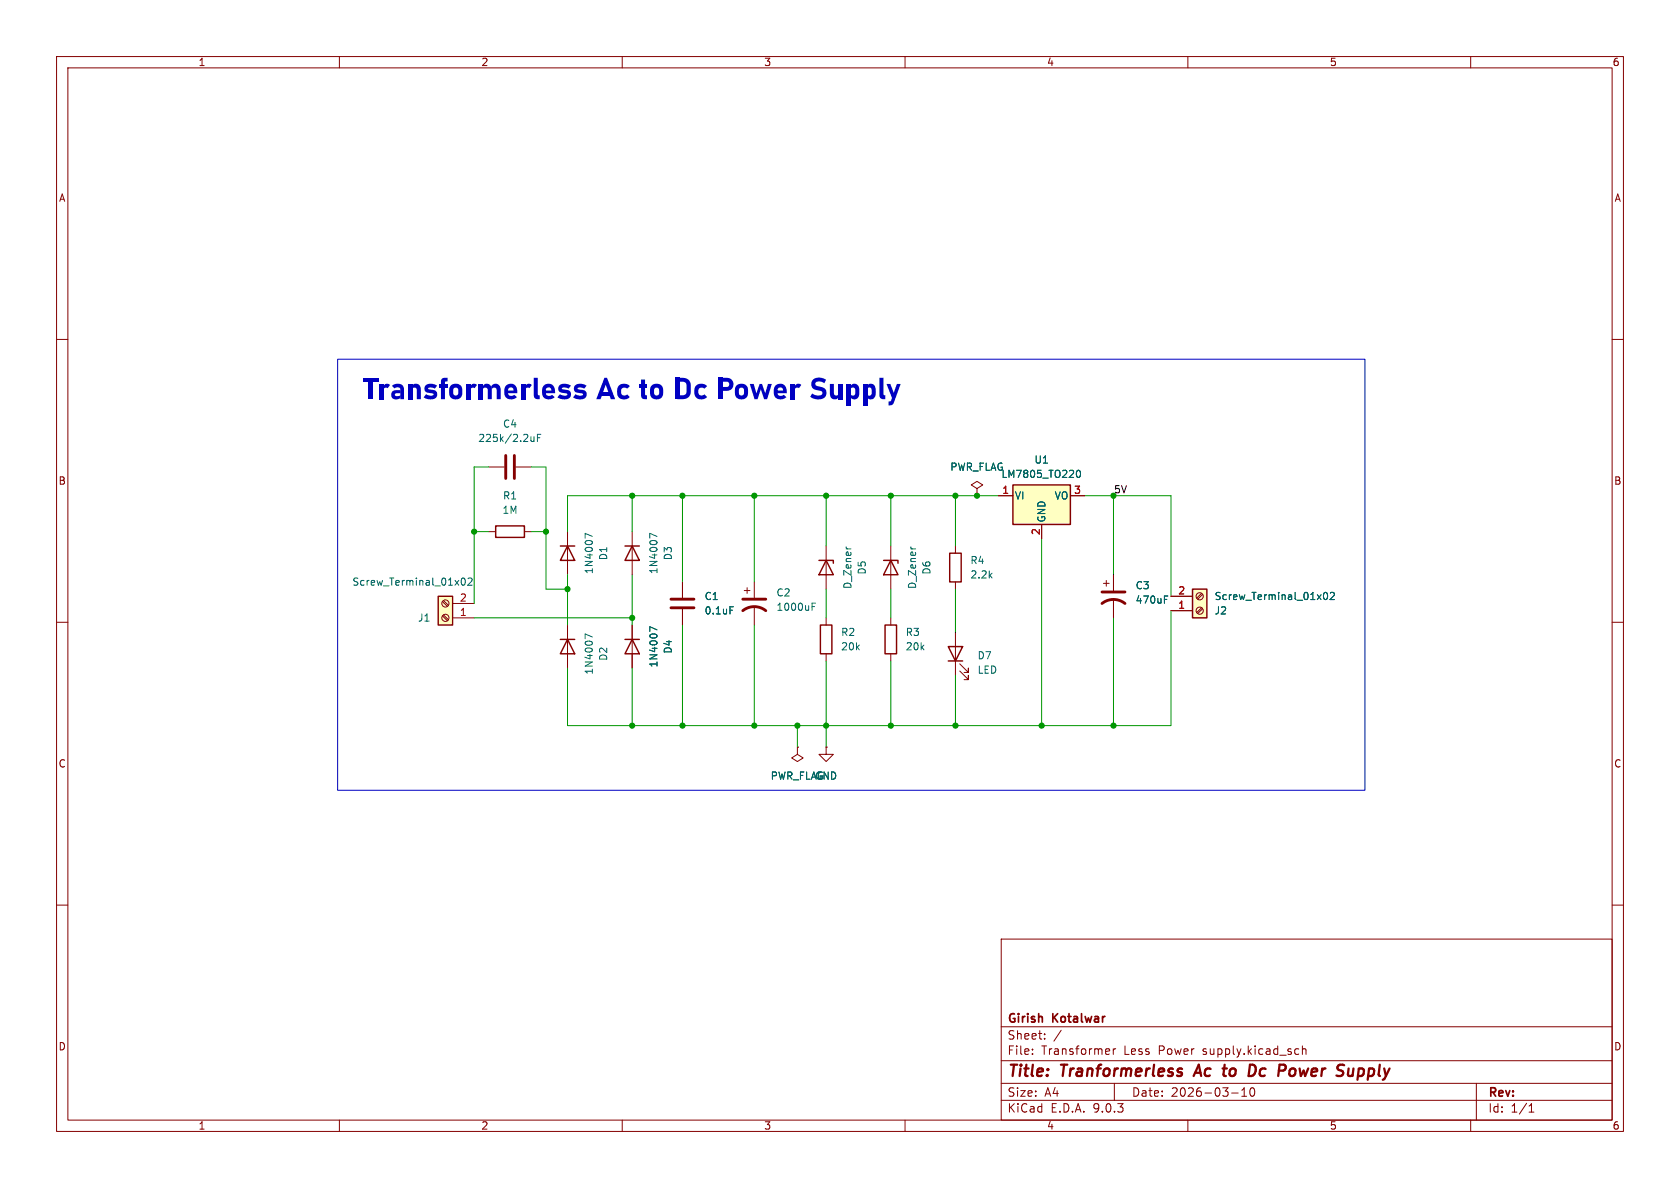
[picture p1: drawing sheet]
(kicad_sch
 (version 20250114)
 (generator "eeschema")
 (generator_version "9.0")
 (paper "A4")
 (title_block
  (title "Tranformerless Ac to Dc Power Supply")
  (date "2026-03-10")
  (company "Girish Kotalwar"))
 (lib_symbols
  (symbol "Connector:Screw_Terminal_01x02"
   (pin_names
    (offset 1.016) (hide yes)) (exclude_from_sim no) (in_bom yes) (on_board yes)
   (property "Reference" "J" (at 0 2.54 0) (effects (font (size 1.27 1.27))))
   (property "Value" "Screw_Terminal_01x02" (at 0 -5.08 0) (effects (font (size 1.27 1.27))))
   (property "Footprint" "" (at 0 0 0) (effects (font (size 1.27 1.27)) (hide yes)))
   (property "Datasheet" "~" (at 0 0 0) (effects (font (size 1.27 1.27)) (hide yes)))
   (property "Description" "Generic screw terminal, single row, 01x02, script generated (kicad-library-utils/schlib/autogen/connector/)" (at 0 0 0) (effects (font (size 1.27 1.27)) (hide yes)))
   (symbol "Screw_Terminal_01x02_1_1"
    (rectangle (start -1.27 1.27) (end 1.27 -3.81) (stroke (width 0.254) (type default)) (fill (type background)))
    (polyline (pts (xy -0.5334 0.3302) (xy 0.3302 -0.508)) (stroke (width 0.1524) (type default)) (fill (type none)))
    (polyline (pts (xy -0.5334 -2.2098) (xy 0.3302 -3.048)) (stroke (width 0.1524) (type default)) (fill (type none)))
    (polyline (pts (xy -0.3556 0.508) (xy 0.508 -0.3302)) (stroke (width 0.1524) (type default)) (fill (type none)))
    (polyline (pts (xy -0.3556 -2.032) (xy 0.508 -2.8702)) (stroke (width 0.1524) (type default)) (fill (type none)))
    (circle (center 0 0) (radius 0.635) (stroke (width 0.1524) (type default)) (fill (type none)))
    (circle (center 0 -2.54) (radius 0.635) (stroke (width 0.1524) (type default)) (fill (type none)))
    (pin passive line (at -5.08 0 0) (length 3.81) (name "Pin_1" (effects (font (size 1.27 1.27)))) (number "1" (effects (font (size 1.27 1.27)))))
    (pin passive line (at -5.08 -2.54 0) (length 3.81) (name "Pin_2" (effects (font (size 1.27 1.27)))) (number "2" (effects (font (size 1.27 1.27))))))
   (embedded_fonts no))
  (symbol "Device:C"
   (pin_numbers (hide yes))
   (pin_names
    (offset 0.254)) (exclude_from_sim no) (in_bom yes) (on_board yes)
   (property "Reference" "C" (at 0.635 2.54 0) (effects (font (size 1.27 1.27)) (justify left)))
   (property "Value" "C" (at 0.635 -2.54 0) (effects (font (size 1.27 1.27)) (justify left)))
   (property "Footprint" "" (at 0.9652 -3.81 0) (effects (font (size 1.27 1.27)) (hide yes)))
   (property "Datasheet" "~" (at 0 0 0) (effects (font (size 1.27 1.27)) (hide yes)))
   (property "Description" "Unpolarized capacitor" (at 0 0 0) (effects (font (size 1.27 1.27)) (hide yes)))
   (symbol "C_0_1"
    (polyline (pts (xy -2.032 0.762) (xy 2.032 0.762)) (stroke (width 0.508) (type default)) (fill (type none)))
    (polyline (pts (xy -2.032 -0.762) (xy 2.032 -0.762)) (stroke (width 0.508) (type default)) (fill (type none))))
   (symbol "C_1_1"
    (pin passive line (at 0 3.81 270) (length 2.794) (name "~" (effects (font (size 1.27 1.27)))) (number "1" (effects (font (size 1.27 1.27)))))
    (pin passive line (at 0 -3.81 90) (length 2.794) (name "~" (effects (font (size 1.27 1.27)))) (number "2" (effects (font (size 1.27 1.27))))))
   (embedded_fonts no))
  (symbol "Device:C_Polarized_US"
   (pin_numbers (hide yes))
   (pin_names
    (offset 0.254) (hide yes)) (exclude_from_sim no) (in_bom yes) (on_board yes)
   (property "Reference" "C" (at 0.635 2.54 0) (effects (font (size 1.27 1.27)) (justify left)))
   (property "Value" "C_Polarized_US" (at 0.635 -2.54 0) (effects (font (size 1.27 1.27)) (justify left)))
   (property "Footprint" "" (at 0 0 0) (effects (font (size 1.27 1.27)) (hide yes)))
   (property "Datasheet" "~" (at 0 0 0) (effects (font (size 1.27 1.27)) (hide yes)))
   (property "Description" "Polarized capacitor, US symbol" (at 0 0 0) (effects (font (size 1.27 1.27)) (hide yes)))
   (symbol "C_Polarized_US_0_1"
    (polyline (pts (xy -2.032 0.762) (xy 2.032 0.762)) (stroke (width 0.508) (type default)) (fill (type none)))
    (polyline (pts (xy -1.778 2.286) (xy -0.762 2.286)) (stroke (width 0) (type default)) (fill (type none)))
    (polyline (pts (xy -1.27 1.778) (xy -1.27 2.794)) (stroke (width 0) (type default)) (fill (type none)))
    (arc (start -2.032 -1.27) (mid 0 -0.5572) (end 2.032 -1.27) (stroke (width 0.508) (type default)) (fill (type none))))
   (symbol "C_Polarized_US_1_1"
    (pin passive line (at 0 3.81 270) (length 2.794) (name "~" (effects (font (size 1.27 1.27)))) (number "1" (effects (font (size 1.27 1.27)))))
    (pin passive line (at 0 -3.81 90) (length 3.302) (name "~" (effects (font (size 1.27 1.27)))) (number "2" (effects (font (size 1.27 1.27))))))
   (embedded_fonts no))
  (symbol "Device:D_Zener"
   (pin_numbers (hide yes))
   (pin_names
    (offset 1.016) (hide yes)) (exclude_from_sim no) (in_bom yes) (on_board yes)
   (property "Reference" "D" (at 0 2.54 0) (effects (font (size 1.27 1.27))))
   (property "Value" "D_Zener" (at 0 -2.54 0) (effects (font (size 1.27 1.27))))
   (property "Footprint" "" (at 0 0 0) (effects (font (size 1.27 1.27)) (hide yes)))
   (property "Datasheet" "~" (at 0 0 0) (effects (font (size 1.27 1.27)) (hide yes)))
   (property "Description" "Zener diode" (at 0 0 0) (effects (font (size 1.27 1.27)) (hide yes)))
   (symbol "D_Zener_0_1"
    (polyline (pts (xy -1.27 -1.27) (xy -1.27 1.27) (xy -0.762 1.27)) (stroke (width 0.254) (type default)) (fill (type none)))
    (polyline (pts (xy 1.27 0) (xy -1.27 0)) (stroke (width 0) (type default)) (fill (type none)))
    (polyline (pts (xy 1.27 -1.27) (xy 1.27 1.27) (xy -1.27 0) (xy 1.27 -1.27)) (stroke (width 0.254) (type default)) (fill (type none))))
   (symbol "D_Zener_1_1"
    (pin passive line (at -3.81 0 0) (length 2.54) (name "K" (effects (font (size 1.27 1.27)))) (number "1" (effects (font (size 1.27 1.27)))))
    (pin passive line (at 3.81 0 180) (length 2.54) (name "A" (effects (font (size 1.27 1.27)))) (number "2" (effects (font (size 1.27 1.27))))))
   (embedded_fonts no))
  (symbol "Device:LED"
   (pin_numbers (hide yes))
   (pin_names
    (offset 1.016) (hide yes)) (exclude_from_sim no) (in_bom yes) (on_board yes)
   (property "Reference" "D" (at 0 2.54 0) (effects (font (size 1.27 1.27))))
   (property "Value" "LED" (at 0 -2.54 0) (effects (font (size 1.27 1.27))))
   (property "Footprint" "" (at 0 0 0) (effects (font (size 1.27 1.27)) (hide yes)))
   (property "Datasheet" "~" (at 0 0 0) (effects (font (size 1.27 1.27)) (hide yes)))
   (property "Description" "Light emitting diode" (at 0 0 0) (effects (font (size 1.27 1.27)) (hide yes)))
   (property "Sim.Pins" "1=K 2=A" (at 0 0 0) (effects (font (size 1.27 1.27)) (hide yes)))
   (symbol "LED_0_1"
    (polyline (pts (xy -3.048 -0.762) (xy -4.572 -2.286) (xy -3.81 -2.286) (xy -4.572 -2.286) (xy -4.572 -1.524)) (stroke (width 0) (type default)) (fill (type none)))
    (polyline (pts (xy -1.778 -0.762) (xy -3.302 -2.286) (xy -2.54 -2.286) (xy -3.302 -2.286) (xy -3.302 -1.524)) (stroke (width 0) (type default)) (fill (type none)))
    (polyline (pts (xy -1.27 0) (xy 1.27 0)) (stroke (width 0) (type default)) (fill (type none)))
    (polyline (pts (xy -1.27 -1.27) (xy -1.27 1.27)) (stroke (width 0.254) (type default)) (fill (type none)))
    (polyline (pts (xy 1.27 -1.27) (xy 1.27 1.27) (xy -1.27 0) (xy 1.27 -1.27)) (stroke (width 0.254) (type default)) (fill (type none))))
   (symbol "LED_1_1"
    (pin passive line (at -3.81 0 0) (length 2.54) (name "K" (effects (font (size 1.27 1.27)))) (number "1" (effects (font (size 1.27 1.27)))))
    (pin passive line (at 3.81 0 180) (length 2.54) (name "A" (effects (font (size 1.27 1.27)))) (number "2" (effects (font (size 1.27 1.27))))))
   (embedded_fonts no))
  (symbol "Device:R"
   (pin_numbers (hide yes))
   (pin_names
    (offset 0)) (exclude_from_sim no) (in_bom yes) (on_board yes)
   (property "Reference" "R" (at 2.032 0 90) (effects (font (size 1.27 1.27))))
   (property "Value" "R" (at 0 0 90) (effects (font (size 1.27 1.27))))
   (property "Footprint" "" (at -1.778 0 90) (effects (font (size 1.27 1.27)) (hide yes)))
   (property "Datasheet" "~" (at 0 0 0) (effects (font (size 1.27 1.27)) (hide yes)))
   (property "Description" "Resistor" (at 0 0 0) (effects (font (size 1.27 1.27)) (hide yes)))
   (symbol "R_0_1"
    (rectangle (start -1.016 -2.54) (end 1.016 2.54) (stroke (width 0.254) (type default)) (fill (type none))))
   (symbol "R_1_1"
    (pin passive line (at 0 3.81 270) (length 1.27) (name "~" (effects (font (size 1.27 1.27)))) (number "1" (effects (font (size 1.27 1.27)))))
    (pin passive line (at 0 -3.81 90) (length 1.27) (name "~" (effects (font (size 1.27 1.27)))) (number "2" (effects (font (size 1.27 1.27))))))
   (embedded_fonts no))
  (symbol "Diode:1N4007"
   (pin_numbers (hide yes))
   (pin_names (hide yes)) (exclude_from_sim no) (in_bom yes) (on_board yes)
   (property "Reference" "D" (at 0 2.54 0) (effects (font (size 1.27 1.27))))
   (property "Value" "1N4007" (at 0 -2.54 0) (effects (font (size 1.27 1.27))))
   (property "Footprint" "Diode_THT:D_DO-41_SOD81_P10.16mm_Horizontal" (at 0 -4.445 0) (effects (font (size 1.27 1.27)) (hide yes)))
   (property "Datasheet" "http://www.vishay.com/docs/88503/1n4001.pdf" (at 0 0 0) (effects (font (size 1.27 1.27)) (hide yes)))
   (property "Description" "1000V 1A General Purpose Rectifier Diode, DO-41" (at 0 0 0) (effects (font (size 1.27 1.27)) (hide yes)))
   (property "Sim.Device" "D" (at 0 0 0) (effects (font (size 1.27 1.27)) (hide yes)))
   (property "Sim.Pins" "1=K 2=A" (at 0 0 0) (effects (font (size 1.27 1.27)) (hide yes)))
   (symbol "1N4007_0_1"
    (polyline (pts (xy -1.27 1.27) (xy -1.27 -1.27)) (stroke (width 0.254) (type default)) (fill (type none)))
    (polyline (pts (xy 1.27 1.27) (xy 1.27 -1.27) (xy -1.27 0) (xy 1.27 1.27)) (stroke (width 0.254) (type default)) (fill (type none)))
    (polyline (pts (xy 1.27 0) (xy -1.27 0)) (stroke (width 0) (type default)) (fill (type none))))
   (symbol "1N4007_1_1"
    (pin passive line (at -3.81 0 0) (length 2.54) (name "K" (effects (font (size 1.27 1.27)))) (number "1" (effects (font (size 1.27 1.27)))))
    (pin passive line (at 3.81 0 180) (length 2.54) (name "A" (effects (font (size 1.27 1.27)))) (number "2" (effects (font (size 1.27 1.27))))))
   (embedded_fonts no))
  (symbol "Regulator_Linear:LM7805_TO220"
   (pin_names
    (offset 0.254)) (exclude_from_sim no) (in_bom yes) (on_board yes)
   (property "Reference" "U" (at -3.81 3.175 0) (effects (font (size 1.27 1.27))))
   (property "Value" "LM7805_TO220" (at 0 3.175 0) (effects (font (size 1.27 1.27)) (justify left)))
   (property "Footprint" "Package_TO_SOT_THT:TO-220-3_Vertical" (at 0 5.715 0) (effects (font (size 1.27 1.27)
    (italic yes)) (hide yes)))
   (property "Datasheet" "https://www.onsemi.cn/PowerSolutions/document/MC7800-D.PDF" (at 0 -1.27 0) (effects (font (size 1.27 1.27)) (hide yes)))
   (property "Description" "Positive 1A 35V Linear Regulator, Fixed Output 5V, TO-220" (at 0 0 0) (effects (font (size 1.27 1.27)) (hide yes)))
   (symbol "LM7805_TO220_0_1"
    (rectangle (start -5.08 1.905) (end 5.08 -5.08) (stroke (width 0.254) (type default)) (fill (type background))))
   (symbol "LM7805_TO220_1_1"
    (pin power_in line (at -7.62 0 0) (length 2.54) (name "VI" (effects (font (size 1.27 1.27)))) (number "1" (effects (font (size 1.27 1.27)))))
    (pin power_in line (at 0 -7.62 90) (length 2.54) (name "GND" (effects (font (size 1.27 1.27)))) (number "2" (effects (font (size 1.27 1.27)))))
    (pin power_out line (at 7.62 0 180) (length 2.54) (name "VO" (effects (font (size 1.27 1.27)))) (number "3" (effects (font (size 1.27 1.27))))))
   (embedded_fonts no))
  (symbol "power:GND"
   (power)
   (pin_numbers (hide yes))
   (pin_names
    (offset 0) (hide yes)) (exclude_from_sim no) (in_bom yes) (on_board yes)
   (property "Reference" "#PWR" (at 0 -6.35 0) (effects (font (size 1.27 1.27)) (hide yes)))
   (property "Value" "GND" (at 0 -3.81 0) (effects (font (size 1.27 1.27))))
   (property "Footprint" "" (at 0 0 0) (effects (font (size 1.27 1.27)) (hide yes)))
   (property "Datasheet" "" (at 0 0 0) (effects (font (size 1.27 1.27)) (hide yes)))
   (property "Description" "Power symbol creates a global label with name \"GND\" , ground" (at 0 0 0) (effects (font (size 1.27 1.27)) (hide yes)))
   (symbol "GND_0_1"
    (polyline (pts (xy 0 0) (xy 0 -1.27) (xy 1.27 -1.27) (xy 0 -2.54) (xy -1.27 -1.27) (xy 0 -1.27)) (stroke (width 0) (type default)) (fill (type none))))
   (symbol "GND_1_1"
    (pin power_in line (at 0 0 270) (length 0) (name "~" (effects (font (size 1.27 1.27)))) (number "1" (effects (font (size 1.27 1.27))))))
   (embedded_fonts no))
  (symbol "power:PWR_FLAG"
   (power)
   (pin_numbers (hide yes))
   (pin_names
    (offset 0) (hide yes)) (exclude_from_sim no) (in_bom yes) (on_board yes)
   (property "Reference" "#FLG" (at 0 1.905 0) (effects (font (size 1.27 1.27)) (hide yes)))
   (property "Value" "PWR_FLAG" (at 0 3.81 0) (effects (font (size 1.27 1.27))))
   (property "Footprint" "" (at 0 0 0) (effects (font (size 1.27 1.27)) (hide yes)))
   (property "Datasheet" "~" (at 0 0 0) (effects (font (size 1.27 1.27)) (hide yes)))
   (property "Description" "Special symbol for telling ERC where power comes from" (at 0 0 0) (effects (font (size 1.27 1.27)) (hide yes)))
   (symbol "PWR_FLAG_0_0"
    (pin power_out line (at 0 0 90) (length 0) (name "~" (effects (font (size 1.27 1.27)))) (number "1" (effects (font (size 1.27 1.27))))))
   (symbol "PWR_FLAG_0_1"
    (polyline (pts (xy 0 0) (xy 0 1.27) (xy -1.016 1.905) (xy 0 2.54) (xy 1.016 1.905) (xy 0 1.27)) (stroke (width 0) (type default)) (fill (type none))))
   (embedded_fonts no)))
 (rectangle
  (start 59.69 63.5)
  (end 241.3 139.7)
  (stroke (width 0) (type default))
  (fill (type none)))
 (text "Transformerless Ac to Dc Power Supply"
  (exclude_from_sim no)
  (at 111.76 69.85 0)
  (effects (font
    (face "Bahnschrift") (size 3.81 3.81)
    (bold yes))))
 (junction
  (at 140.97 128.27)
  (diameter 0)
  (color 0 0 0 0))
 (junction
  (at 96.52 93.98)
  (diameter 0)
  (color 0 0 0 0))
 (junction
  (at 146.05 87.63)
  (diameter 0)
  (color 0 0 0 0))
 (junction
  (at 184.15 128.27)
  (diameter 0)
  (color 0 0 0 0))
 (junction
  (at 120.65 128.27)
  (diameter 0)
  (color 0 0 0 0))
 (junction
  (at 196.85 128.27)
  (diameter 0)
  (color 0 0 0 0))
 (junction
  (at 111.76 128.27)
  (diameter 0)
  (color 0 0 0 0))
 (junction
  (at 172.72 87.63)
  (diameter 0)
  (color 0 0 0 0))
 (junction
  (at 120.65 87.63)
  (diameter 0)
  (color 0 0 0 0))
 (junction
  (at 168.91 87.63)
  (diameter 0)
  (color 0 0 0 0))
 (junction
  (at 133.35 128.27)
  (diameter 0)
  (color 0 0 0 0))
 (junction
  (at 157.48 128.27)
  (diameter 0)
  (color 0 0 0 0))
 (junction
  (at 133.35 87.63)
  (diameter 0)
  (color 0 0 0 0))
 (junction
  (at 146.05 128.27)
  (diameter 0)
  (color 0 0 0 0))
 (junction
  (at 168.91 128.27)
  (diameter 0)
  (color 0 0 0 0))
 (junction
  (at 83.82 93.98)
  (diameter 0)
  (color 0 0 0 0))
 (junction
  (at 196.85 87.63)
  (diameter 0)
  (color 0 0 0 0))
 (junction
  (at 157.48 87.63)
  (diameter 0)
  (color 0 0 0 0))
 (junction
  (at 100.33 104.14)
  (diameter 0)
  (color 0 0 0 0))
 (junction
  (at 111.76 87.63)
  (diameter 0)
  (color 0 0 0 0))
 (junction
  (at 111.76 109.22)
  (diameter 0)
  (color 0 0 0 0))
 (wire
  (pts (xy 120.65 110.49) (xy 120.65 128.27))
  (stroke (width 0) (type default)))
 (wire
  (pts (xy 96.52 104.14) (xy 100.33 104.14))
  (stroke (width 0) (type default)))
 (wire
  (pts (xy 133.35 87.63) (xy 120.65 87.63))
  (stroke (width 0) (type default)))
 (wire
  (pts (xy 96.52 82.55) (xy 96.52 93.98))
  (stroke (width 0) (type default)))
 (wire
  (pts (xy 146.05 96.52) (xy 146.05 87.63))
  (stroke (width 0) (type default)))
 (wire
  (pts (xy 100.33 101.6) (xy 100.33 104.14))
  (stroke (width 0) (type default)))
 (wire
  (pts (xy 191.77 87.63) (xy 196.85 87.63))
  (stroke (width 0) (type default)))
 (wire
  (pts (xy 168.91 128.27) (xy 157.48 128.27))
  (stroke (width 0) (type default)))
 (wire
  (pts (xy 172.72 87.63) (xy 168.91 87.63))
  (stroke (width 0) (type default)))
 (wire
  (pts (xy 140.97 132.08) (xy 140.97 128.27))
  (stroke (width 0) (type default)))
 (wire
  (pts (xy 157.48 104.14) (xy 157.48 109.22))
  (stroke (width 0) (type default)))
 (wire
  (pts (xy 100.33 118.11) (xy 100.33 128.27))
  (stroke (width 0) (type default)))
 (wire
  (pts (xy 96.52 93.98) (xy 96.52 104.14))
  (stroke (width 0) (type default)))
 (wire
  (pts (xy 133.35 102.87) (xy 133.35 87.63))
  (stroke (width 0) (type default)))
 (wire
  (pts (xy 93.98 93.98) (xy 96.52 93.98))
  (stroke (width 0) (type default)))
 (wire
  (pts (xy 133.35 128.27) (xy 140.97 128.27))
  (stroke (width 0) (type default)))
 (wire
  (pts (xy 146.05 104.14) (xy 146.05 109.22))
  (stroke (width 0) (type default)))
 (wire
  (pts (xy 172.72 87.63) (xy 176.53 87.63))
  (stroke (width 0) (type default)))
 (wire
  (pts (xy 157.48 116.84) (xy 157.48 128.27))
  (stroke (width 0) (type default)))
 (wire
  (pts (xy 93.98 82.55) (xy 96.52 82.55))
  (stroke (width 0) (type default)))
 (wire
  (pts (xy 83.82 93.98) (xy 86.36 93.98))
  (stroke (width 0) (type default)))
 (wire
  (pts (xy 83.82 82.55) (xy 83.82 93.98))
  (stroke (width 0) (type default)))
 (wire
  (pts (xy 146.05 128.27) (xy 157.48 128.27))
  (stroke (width 0) (type default)))
 (wire
  (pts (xy 168.91 87.63) (xy 168.91 96.52))
  (stroke (width 0) (type default)))
 (wire
  (pts (xy 196.85 128.27) (xy 207.01 128.27))
  (stroke (width 0) (type default)))
 (wire
  (pts (xy 146.05 87.63) (xy 133.35 87.63))
  (stroke (width 0) (type default)))
 (wire
  (pts (xy 111.76 87.63) (xy 111.76 93.98))
  (stroke (width 0) (type default)))
 (wire
  (pts (xy 184.15 95.25) (xy 184.15 128.27))
  (stroke (width 0) (type default)))
 (wire
  (pts (xy 111.76 87.63) (xy 120.65 87.63))
  (stroke (width 0) (type default)))
 (wire
  (pts (xy 133.35 110.49) (xy 133.35 128.27))
  (stroke (width 0) (type default)))
 (wire
  (pts (xy 207.01 107.95) (xy 207.01 128.27))
  (stroke (width 0) (type default)))
 (wire
  (pts (xy 157.48 87.63) (xy 146.05 87.63))
  (stroke (width 0) (type default)))
 (wire
  (pts (xy 196.85 87.63) (xy 196.85 101.6))
  (stroke (width 0) (type default)))
 (wire
  (pts (xy 111.76 128.27) (xy 111.76 118.11))
  (stroke (width 0) (type default)))
 (wire
  (pts (xy 168.91 119.38) (xy 168.91 128.27))
  (stroke (width 0) (type default)))
 (wire
  (pts (xy 168.91 104.14) (xy 168.91 111.76))
  (stroke (width 0) (type default)))
 (wire
  (pts (xy 100.33 93.98) (xy 100.33 87.63))
  (stroke (width 0) (type default)))
 (wire
  (pts (xy 111.76 109.22) (xy 111.76 110.49))
  (stroke (width 0) (type default)))
 (wire
  (pts (xy 184.15 128.27) (xy 196.85 128.27))
  (stroke (width 0) (type default)))
 (wire
  (pts (xy 100.33 128.27) (xy 111.76 128.27))
  (stroke (width 0) (type default)))
 (wire
  (pts (xy 140.97 128.27) (xy 146.05 128.27))
  (stroke (width 0) (type default)))
 (wire
  (pts (xy 146.05 128.27) (xy 146.05 132.08))
  (stroke (width 0) (type default)))
 (wire
  (pts (xy 157.48 87.63) (xy 168.91 87.63))
  (stroke (width 0) (type default)))
 (wire
  (pts (xy 100.33 104.14) (xy 100.33 110.49))
  (stroke (width 0) (type default)))
 (wire
  (pts (xy 83.82 109.22) (xy 111.76 109.22))
  (stroke (width 0) (type default)))
 (wire
  (pts (xy 111.76 128.27) (xy 120.65 128.27))
  (stroke (width 0) (type default)))
 (wire
  (pts (xy 168.91 128.27) (xy 184.15 128.27))
  (stroke (width 0) (type default)))
 (wire
  (pts (xy 146.05 116.84) (xy 146.05 128.27))
  (stroke (width 0) (type default)))
 (wire
  (pts (xy 196.85 109.22) (xy 196.85 128.27))
  (stroke (width 0) (type default)))
 (wire
  (pts (xy 196.85 87.63) (xy 207.01 87.63))
  (stroke (width 0) (type default)))
 (wire
  (pts (xy 120.65 102.87) (xy 120.65 87.63))
  (stroke (width 0) (type default)))
 (wire
  (pts (xy 100.33 87.63) (xy 111.76 87.63))
  (stroke (width 0) (type default)))
 (wire
  (pts (xy 83.82 82.55) (xy 86.36 82.55))
  (stroke (width 0) (type default)))
 (wire
  (pts (xy 120.65 128.27) (xy 133.35 128.27))
  (stroke (width 0) (type default)))
 (wire
  (pts (xy 83.82 93.98) (xy 83.82 106.68))
  (stroke (width 0) (type default)))
 (wire
  (pts (xy 111.76 101.6) (xy 111.76 109.22))
  (stroke (width 0) (type default)))
 (wire
  (pts (xy 157.48 96.52) (xy 157.48 87.63))
  (stroke (width 0) (type default)))
 (wire
  (pts (xy 207.01 87.63) (xy 207.01 105.41))
  (stroke (width 0) (type default)))
 (label "5V"
  (at 196.85 87.63 0)
  (effects (font (size 1.27 1.27)) (justify left bottom)))
 (symbol
  (lib_id "power:GND")
  (at 146.05 132.08 0)
  (unit 1)
  (exclude_from_sim no)
  (in_bom yes)
  (on_board yes)
  (dnp no)
  (fields_autoplaced yes)
  (property "Reference" "#PWR01" (at 146.05 138.43 0) (effects (font (size 1.27 1.27)) (hide yes)))
  (property "Value" "GND" (at 146.05 137.16 0) (effects (font (size 1.27 1.27))))
  (property "Footprint" "" (at 146.05 132.08 0) (effects (font (size 1.27 1.27)) (hide yes)))
  (property "Datasheet" "" (at 146.05 132.08 0) (effects (font (size 1.27 1.27)) (hide yes)))
  (property "Description" "Power symbol creates a global label with name \"GND\" , ground" (at 146.05 132.08 0) (effects (font (size 1.27 1.27)) (hide yes)))
  (pin "1"))
 (symbol
  (lib_id "Device:C")
  (at 120.65 106.68 180)
  (unit 1)
  (exclude_from_sim no)
  (in_bom yes)
  (on_board yes)
  (dnp no)
  (fields_autoplaced yes)
  (property "Reference" "C1" (at 124.46 105.4099 0) (effects (font (size 1.27 1.27)) (justify right)))
  (property "Value" "0.1uF" (at 124.46 107.9499 0) (effects (font (size 1.27 1.27)) (justify right)))
  (property "Footprint" "Capacitor_THT:C_Disc_D4.7mm_W2.5mm_P5.00mm" (at 119.6848 102.87 0) (effects (font (size 1.27 1.27)) (hide yes)))
  (property "Datasheet" "~" (at 120.65 106.68 0) (effects (font (size 1.27 1.27)) (hide yes)))
  (property "Description" "Unpolarized capacitor" (at 120.65 106.68 0) (effects (font (size 1.27 1.27)) (hide yes)))
  (pin "1")
  (pin "2"))
 (symbol
  (lib_id "Connector:Screw_Terminal_01x02")
  (at 78.74 109.22 180)
  (unit 1)
  (exclude_from_sim no)
  (in_bom yes)
  (on_board yes)
  (dnp no)
  (property "Reference" "J1" (at 76.2 109.2201 0) (effects (font (size 1.27 1.27)) (justify left)))
  (property "Value" "Screw_Terminal_01x02" (at 83.82 102.87 0) (effects (font (size 1.27 1.27)) (justify left)))
  (property "Footprint" "TerminalBlock:TerminalBlock_bornier-2_P5.08mm" (at 78.74 109.22 0) (effects (font (size 1.27 1.27)) (hide yes)))
  (property "Datasheet" "~" (at 78.74 109.22 0) (effects (font (size 1.27 1.27)) (hide yes)))
  (property "Description" "Generic screw terminal, single row, 01x02, script generated (kicad-library-utils/schlib/autogen/connector/)" (at 78.74 109.22 0) (effects (font (size 1.27 1.27)) (hide yes)))
  (pin "1")
  (pin "2"))
 (symbol
  (lib_id "Device:R")
  (at 90.17 93.98 90)
  (unit 1)
  (exclude_from_sim no)
  (in_bom yes)
  (on_board yes)
  (dnp no)
  (fields_autoplaced yes)
  (property "Reference" "R1" (at 90.17 87.63 90) (effects (font (size 1.27 1.27))))
  (property "Value" "1M" (at 90.17 90.17 90) (effects (font (size 1.27 1.27))))
  (property "Footprint" "Resistor_THT:R_Axial_DIN0207_L6.3mm_D2.5mm_P7.62mm_Horizontal" (at 90.17 95.758 90) (effects (font (size 1.27 1.27)) (hide yes)))
  (property "Datasheet" "~" (at 90.17 93.98 0) (effects (font (size 1.27 1.27)) (hide yes)))
  (property "Description" "Resistor" (at 90.17 93.98 0) (effects (font (size 1.27 1.27)) (hide yes)))
  (pin "1")
  (pin "2"))
 (symbol
  (lib_id "Device:C_Polarized_US")
  (at 196.85 105.41 0)
  (unit 1)
  (exclude_from_sim no)
  (in_bom yes)
  (on_board yes)
  (dnp no)
  (fields_autoplaced yes)
  (property "Reference" "C3" (at 200.66 103.5049 0) (effects (font (size 1.27 1.27)) (justify left)))
  (property "Value" "470uF" (at 200.66 106.0449 0) (effects (font (size 1.27 1.27)) (justify left)))
  (property "Footprint" "Capacitor_THT:CP_Radial_D10.0mm_P3.80mm" (at 196.85 105.41 0) (effects (font (size 1.27 1.27)) (hide yes)))
  (property "Datasheet" "~" (at 196.85 105.41 0) (effects (font (size 1.27 1.27)) (hide yes)))
  (property "Description" "Polarized capacitor, US symbol" (at 196.85 105.41 0) (effects (font (size 1.27 1.27)) (hide yes)))
  (pin "1")
  (pin "2"))
 (symbol
  (lib_id "Diode:1N4007")
  (at 111.76 97.79 270)
  (unit 1)
  (exclude_from_sim no)
  (in_bom yes)
  (on_board yes)
  (dnp no)
  (property "Reference" "D3" (at 118.11 97.79 0) (effects (font (size 1.27 1.27))))
  (property "Value" "1N4007" (at 115.57 97.79 0) (effects (font (size 1.27 1.27))))
  (property "Footprint" "Diode_THT:D_DO-41_SOD81_P10.16mm_Horizontal" (at 107.315 97.79 0) (effects (font (size 1.27 1.27)) (hide yes)))
  (property "Datasheet" "http://www.vishay.com/docs/88503/1n4001.pdf" (at 111.76 97.79 0) (effects (font (size 1.27 1.27)) (hide yes)))
  (property "Description" "1000V 1A General Purpose Rectifier Diode, DO-41" (at 111.76 97.79 0) (effects (font (size 1.27 1.27)) (hide yes)))
  (property "Sim.Device" "D" (at 111.76 97.79 0) (effects (font (size 1.27 1.27)) (hide yes)))
  (property "Sim.Pins" "1=K 2=A" (at 111.76 97.79 0) (effects (font (size 1.27 1.27)) (hide yes)))
  (pin "2")
  (pin "1"))
 (symbol
  (lib_id "Device:C")
  (at 90.17 82.55 90)
  (unit 1)
  (exclude_from_sim no)
  (in_bom yes)
  (on_board yes)
  (dnp no)
  (fields_autoplaced yes)
  (property "Reference" "C4" (at 90.17 74.93 90) (effects (font (size 1.27 1.27))))
  (property "Value" "225k/2.2uF" (at 90.17 77.47 90) (effects (font (size 1.27 1.27))))
  (property "Footprint" "Capacitor_THT:C_Rect_L13.5mm_W5.0mm_P10.00mm_FKS3_FKP3_MKS4" (at 93.98 81.5848 0) (effects (font (size 1.27 1.27)) (hide yes)))
  (property "Datasheet" "~" (at 90.17 82.55 0) (effects (font (size 1.27 1.27)) (hide yes)))
  (property "Description" "Unpolarized capacitor" (at 90.17 82.55 0) (effects (font (size 1.27 1.27)) (hide yes)))
  (pin "1")
  (pin "2"))
 (symbol
  (lib_id "Connector:Screw_Terminal_01x02")
  (at 212.09 107.95 0)
  (mirror x)
  (unit 1)
  (exclude_from_sim no)
  (in_bom yes)
  (on_board yes)
  (dnp no)
  (property "Reference" "J2" (at 214.63 107.9501 0) (effects (font (size 1.27 1.27)) (justify left)))
  (property "Value" "Screw_Terminal_01x02" (at 214.63 105.4101 0) (effects (font (size 1.27 1.27)) (justify left)))
  (property "Footprint" "TerminalBlock:TerminalBlock_bornier-2_P5.08mm" (at 212.09 107.95 0) (effects (font (size 1.27 1.27)) (hide yes)))
  (property "Datasheet" "~" (at 212.09 107.95 0) (effects (font (size 1.27 1.27)) (hide yes)))
  (property "Description" "Generic screw terminal, single row, 01x02, script generated (kicad-library-utils/schlib/autogen/connector/)" (at 212.09 107.95 0) (effects (font (size 1.27 1.27)) (hide yes)))
  (pin "1")
  (pin "2"))
 (symbol
  (lib_id "Device:R")
  (at 146.05 113.03 180)
  (unit 1)
  (exclude_from_sim no)
  (in_bom yes)
  (on_board yes)
  (dnp no)
  (fields_autoplaced yes)
  (property "Reference" "R2" (at 148.59 111.7599 0) (effects (font (size 1.27 1.27)) (justify right)))
  (property "Value" "20k" (at 148.59 114.2999 0) (effects (font (size 1.27 1.27)) (justify right)))
  (property "Footprint" "Resistor_THT:R_Axial_DIN0207_L6.3mm_D2.5mm_P7.62mm_Horizontal" (at 147.828 113.03 90) (effects (font (size 1.27 1.27)) (hide yes)))
  (property "Datasheet" "~" (at 146.05 113.03 0) (effects (font (size 1.27 1.27)) (hide yes)))
  (property "Description" "Resistor" (at 146.05 113.03 0) (effects (font (size 1.27 1.27)) (hide yes)))
  (pin "1")
  (pin "2"))
 (symbol
  (lib_id "Diode:1N4007")
  (at 111.76 114.3 270)
  (unit 1)
  (exclude_from_sim no)
  (in_bom yes)
  (on_board yes)
  (dnp no)
  (fields_autoplaced yes)
  (property "Reference" "D4" (at 118.11 114.3 0) (effects (font (size 1.27 1.27))))
  (property "Value" "1N4007" (at 115.57 114.3 0) (effects (font (size 1.27 1.27))))
  (property "Footprint" "Diode_THT:D_DO-41_SOD81_P10.16mm_Horizontal" (at 107.315 114.3 0) (effects (font (size 1.27 1.27)) (hide yes)))
  (property "Datasheet" "http://www.vishay.com/docs/88503/1n4001.pdf" (at 111.76 114.3 0) (effects (font (size 1.27 1.27)) (hide yes)))
  (property "Description" "1000V 1A General Purpose Rectifier Diode, DO-41" (at 111.76 114.3 0) (effects (font (size 1.27 1.27)) (hide yes)))
  (property "Sim.Device" "D" (at 111.76 114.3 0) (effects (font (size 1.27 1.27)) (hide yes)))
  (property "Sim.Pins" "1=K 2=A" (at 111.76 114.3 0) (effects (font (size 1.27 1.27)) (hide yes)))
  (pin "2")
  (pin "1"))
 (symbol
  (lib_id "Device:D_Zener")
  (at 157.48 100.33 270)
  (unit 1)
  (exclude_from_sim no)
  (in_bom yes)
  (on_board yes)
  (dnp no)
  (fields_autoplaced yes)
  (property "Reference" "D6" (at 163.83 100.33 0) (effects (font (size 1.27 1.27))))
  (property "Value" "D_Zener" (at 161.29 100.33 0) (effects (font (size 1.27 1.27))))
  (property "Footprint" "Diode_THT:D_A-405_P7.62mm_Horizontal" (at 157.48 100.33 0) (effects (font (size 1.27 1.27)) (hide yes)))
  (property "Datasheet" "~" (at 157.48 100.33 0) (effects (font (size 1.27 1.27)) (hide yes)))
  (property "Description" "Zener diode" (at 157.48 100.33 0) (effects (font (size 1.27 1.27)) (hide yes)))
  (pin "1")
  (pin "2"))
 (symbol
  (lib_id "Diode:1N4007")
  (at 100.33 114.3 270)
  (unit 1)
  (exclude_from_sim no)
  (in_bom yes)
  (on_board yes)
  (dnp no)
  (property "Reference" "D2" (at 106.68 115.57 0) (effects (font (size 1.27 1.27))))
  (property "Value" "1N4007" (at 104.14 115.57 0) (effects (font (size 1.27 1.27))))
  (property "Footprint" "Diode_THT:D_DO-41_SOD81_P10.16mm_Horizontal" (at 95.885 114.3 0) (effects (font (size 1.27 1.27)) (hide yes)))
  (property "Datasheet" "http://www.vishay.com/docs/88503/1n4001.pdf" (at 100.33 114.3 0) (effects (font (size 1.27 1.27)) (hide yes)))
  (property "Description" "1000V 1A General Purpose Rectifier Diode, DO-41" (at 100.33 114.3 0) (effects (font (size 1.27 1.27)) (hide yes)))
  (property "Sim.Device" "D" (at 100.33 114.3 0) (effects (font (size 1.27 1.27)) (hide yes)))
  (property "Sim.Pins" "1=K 2=A" (at 100.33 114.3 0) (effects (font (size 1.27 1.27)) (hide yes)))
  (pin "2")
  (pin "1"))
 (symbol
  (lib_id "Device:LED")
  (at 168.91 115.57 90)
  (unit 1)
  (exclude_from_sim no)
  (in_bom yes)
  (on_board yes)
  (dnp no)
  (property "Reference" "D7" (at 172.72 115.8874 90) (effects (font (size 1.27 1.27)) (justify right)))
  (property "Value" "LED" (at 172.72 118.4274 90) (effects (font (size 1.27 1.27)) (justify right)))
  (property "Footprint" "LED_THT:LED_D5.0mm" (at 168.91 115.57 0) (effects (font (size 1.27 1.27)) (hide yes)))
  (property "Datasheet" "~" (at 168.91 115.57 0) (effects (font (size 1.27 1.27)) (hide yes)))
  (property "Description" "Light emitting diode" (at 168.91 115.57 0) (effects (font (size 1.27 1.27)) (hide yes)))
  (property "Sim.Pins" "1=K 2=A" (at 168.91 115.57 0) (effects (font (size 1.27 1.27)) (hide yes)))
  (pin "1")
  (pin "2"))
 (symbol
  (lib_id "Device:C_Polarized_US")
  (at 133.35 106.68 0)
  (unit 1)
  (exclude_from_sim no)
  (in_bom yes)
  (on_board yes)
  (dnp no)
  (fields_autoplaced yes)
  (property "Reference" "C2" (at 137.16 104.7749 0) (effects (font (size 1.27 1.27)) (justify left)))
  (property "Value" "1000uF" (at 137.16 107.3149 0) (effects (font (size 1.27 1.27)) (justify left)))
  (property "Footprint" "Capacitor_THT:CP_Radial_D10.0mm_P5.00mm" (at 133.35 106.68 0) (effects (font (size 1.27 1.27)) (hide yes)))
  (property "Datasheet" "~" (at 133.35 106.68 0) (effects (font (size 1.27 1.27)) (hide yes)))
  (property "Description" "Polarized capacitor, US symbol" (at 133.35 106.68 0) (effects (font (size 1.27 1.27)) (hide yes)))
  (pin "1")
  (pin "2"))
 (symbol
  (lib_id "power:PWR_FLAG")
  (at 172.72 87.63 0)
  (unit 1)
  (exclude_from_sim no)
  (in_bom yes)
  (on_board yes)
  (dnp no)
  (fields_autoplaced yes)
  (property "Reference" "#FLG01" (at 172.72 85.725 0) (effects (font (size 1.27 1.27)) (hide yes)))
  (property "Value" "PWR_FLAG" (at 172.72 82.55 0) (effects (font (size 1.27 1.27))))
  (property "Footprint" "" (at 172.72 87.63 0) (effects (font (size 1.27 1.27)) (hide yes)))
  (property "Datasheet" "~" (at 172.72 87.63 0) (effects (font (size 1.27 1.27)) (hide yes)))
  (property "Description" "Special symbol for telling ERC where power comes from" (at 172.72 87.63 0) (effects (font (size 1.27 1.27)) (hide yes)))
  (pin "1"))
 (symbol
  (lib_id "Regulator_Linear:LM7805_TO220")
  (at 184.15 87.63 0)
  (unit 1)
  (exclude_from_sim no)
  (in_bom yes)
  (on_board yes)
  (dnp no)
  (fields_autoplaced yes)
  (property "Reference" "U1" (at 184.15 81.28 0) (effects (font (size 1.27 1.27))))
  (property "Value" "LM7805_TO220" (at 184.15 83.82 0) (effects (font (size 1.27 1.27))))
  (property "Footprint" "Package_TO_SOT_THT:TO-220-3_Vertical" (at 184.15 81.915 0) (effects (font (size 1.27 1.27)
    (italic yes)) (hide yes)))
  (property "Datasheet" "https://www.onsemi.cn/PowerSolutions/document/MC7800-D.PDF" (at 184.15 88.9 0) (effects (font (size 1.27 1.27)) (hide yes)))
  (property "Description" "Positive 1A 35V Linear Regulator, Fixed Output 5V, TO-220" (at 184.15 87.63 0) (effects (font (size 1.27 1.27)) (hide yes)))
  (pin "3")
  (pin "2")
  (pin "1"))
 (symbol
  (lib_id "Device:R")
  (at 168.91 100.33 180)
  (unit 1)
  (exclude_from_sim no)
  (in_bom yes)
  (on_board yes)
  (dnp no)
  (property "Reference" "R4" (at 171.45 99.0599 0) (effects (font (size 1.27 1.27)) (justify right)))
  (property "Value" "2.2k" (at 171.45 101.5999 0) (effects (font (size 1.27 1.27)) (justify right)))
  (property "Footprint" "Resistor_THT:R_Axial_DIN0207_L6.3mm_D2.5mm_P7.62mm_Horizontal" (at 170.688 100.33 90) (effects (font (size 1.27 1.27)) (hide yes)))
  (property "Datasheet" "~" (at 168.91 100.33 0) (effects (font (size 1.27 1.27)) (hide yes)))
  (property "Description" "Resistor" (at 168.91 100.33 0) (effects (font (size 1.27 1.27)) (hide yes)))
  (pin "1")
  (pin "2"))
 (symbol
  (lib_id "Device:D_Zener")
  (at 146.05 100.33 270)
  (unit 1)
  (exclude_from_sim no)
  (in_bom yes)
  (on_board yes)
  (dnp no)
  (fields_autoplaced yes)
  (property "Reference" "D5" (at 152.4 100.33 0) (effects (font (size 1.27 1.27))))
  (property "Value" "D_Zener" (at 149.86 100.33 0) (effects (font (size 1.27 1.27))))
  (property "Footprint" "Diode_THT:D_A-405_P7.62mm_Horizontal" (at 146.05 100.33 0) (effects (font (size 1.27 1.27)) (hide yes)))
  (property "Datasheet" "~" (at 146.05 100.33 0) (effects (font (size 1.27 1.27)) (hide yes)))
  (property "Description" "Zener diode" (at 146.05 100.33 0) (effects (font (size 1.27 1.27)) (hide yes)))
  (pin "1")
  (pin "2"))
 (symbol
  (lib_id "power:PWR_FLAG")
  (at 140.97 132.08 180)
  (unit 1)
  (exclude_from_sim no)
  (in_bom yes)
  (on_board yes)
  (dnp no)
  (fields_autoplaced yes)
  (property "Reference" "#FLG02" (at 140.97 133.985 0) (effects (font (size 1.27 1.27)) (hide yes)))
  (property "Value" "PWR_FLAG" (at 140.97 137.16 0) (effects (font (size 1.27 1.27))))
  (property "Footprint" "" (at 140.97 132.08 0) (effects (font (size 1.27 1.27)) (hide yes)))
  (property "Datasheet" "~" (at 140.97 132.08 0) (effects (font (size 1.27 1.27)) (hide yes)))
  (property "Description" "Special symbol for telling ERC where power comes from" (at 140.97 132.08 0) (effects (font (size 1.27 1.27)) (hide yes)))
  (pin "1"))
 (symbol
  (lib_id "Device:R")
  (at 157.48 113.03 180)
  (unit 1)
  (exclude_from_sim no)
  (in_bom yes)
  (on_board yes)
  (dnp no)
  (fields_autoplaced yes)
  (property "Reference" "R3" (at 160.02 111.7599 0) (effects (font (size 1.27 1.27)) (justify right)))
  (property "Value" "20k" (at 160.02 114.2999 0) (effects (font (size 1.27 1.27)) (justify right)))
  (property "Footprint" "Resistor_THT:R_Axial_DIN0207_L6.3mm_D2.5mm_P7.62mm_Horizontal" (at 159.258 113.03 90) (effects (font (size 1.27 1.27)) (hide yes)))
  (property "Datasheet" "~" (at 157.48 113.03 0) (effects (font (size 1.27 1.27)) (hide yes)))
  (property "Description" "Resistor" (at 157.48 113.03 0) (effects (font (size 1.27 1.27)) (hide yes)))
  (pin "1")
  (pin "2"))
 (symbol
  (lib_id "Diode:1N4007")
  (at 100.33 97.79 270)
  (unit 1)
  (exclude_from_sim no)
  (in_bom yes)
  (on_board yes)
  (dnp no)
  (fields_autoplaced yes)
  (property "Reference" "D1" (at 106.68 97.79 0) (effects (font (size 1.27 1.27))))
  (property "Value" "1N4007" (at 104.14 97.79 0) (effects (font (size 1.27 1.27))))
  (property "Footprint" "Diode_THT:D_DO-41_SOD81_P10.16mm_Horizontal" (at 95.885 97.79 0) (effects (font (size 1.27 1.27)) (hide yes)))
  (property "Datasheet" "http://www.vishay.com/docs/88503/1n4001.pdf" (at 100.33 97.79 0) (effects (font (size 1.27 1.27)) (hide yes)))
  (property "Description" "1000V 1A General Purpose Rectifier Diode, DO-41" (at 100.33 97.79 0) (effects (font (size 1.27 1.27)) (hide yes)))
  (property "Sim.Device" "D" (at 100.33 97.79 0) (effects (font (size 1.27 1.27)) (hide yes)))
  (property "Sim.Pins" "1=K 2=A" (at 100.33 97.79 0) (effects (font (size 1.27 1.27)) (hide yes)))
  (pin "2")
  (pin "1"))
 (sheet_instances
  (path ""
   (page "1")))
 (embedded_fonts no))
